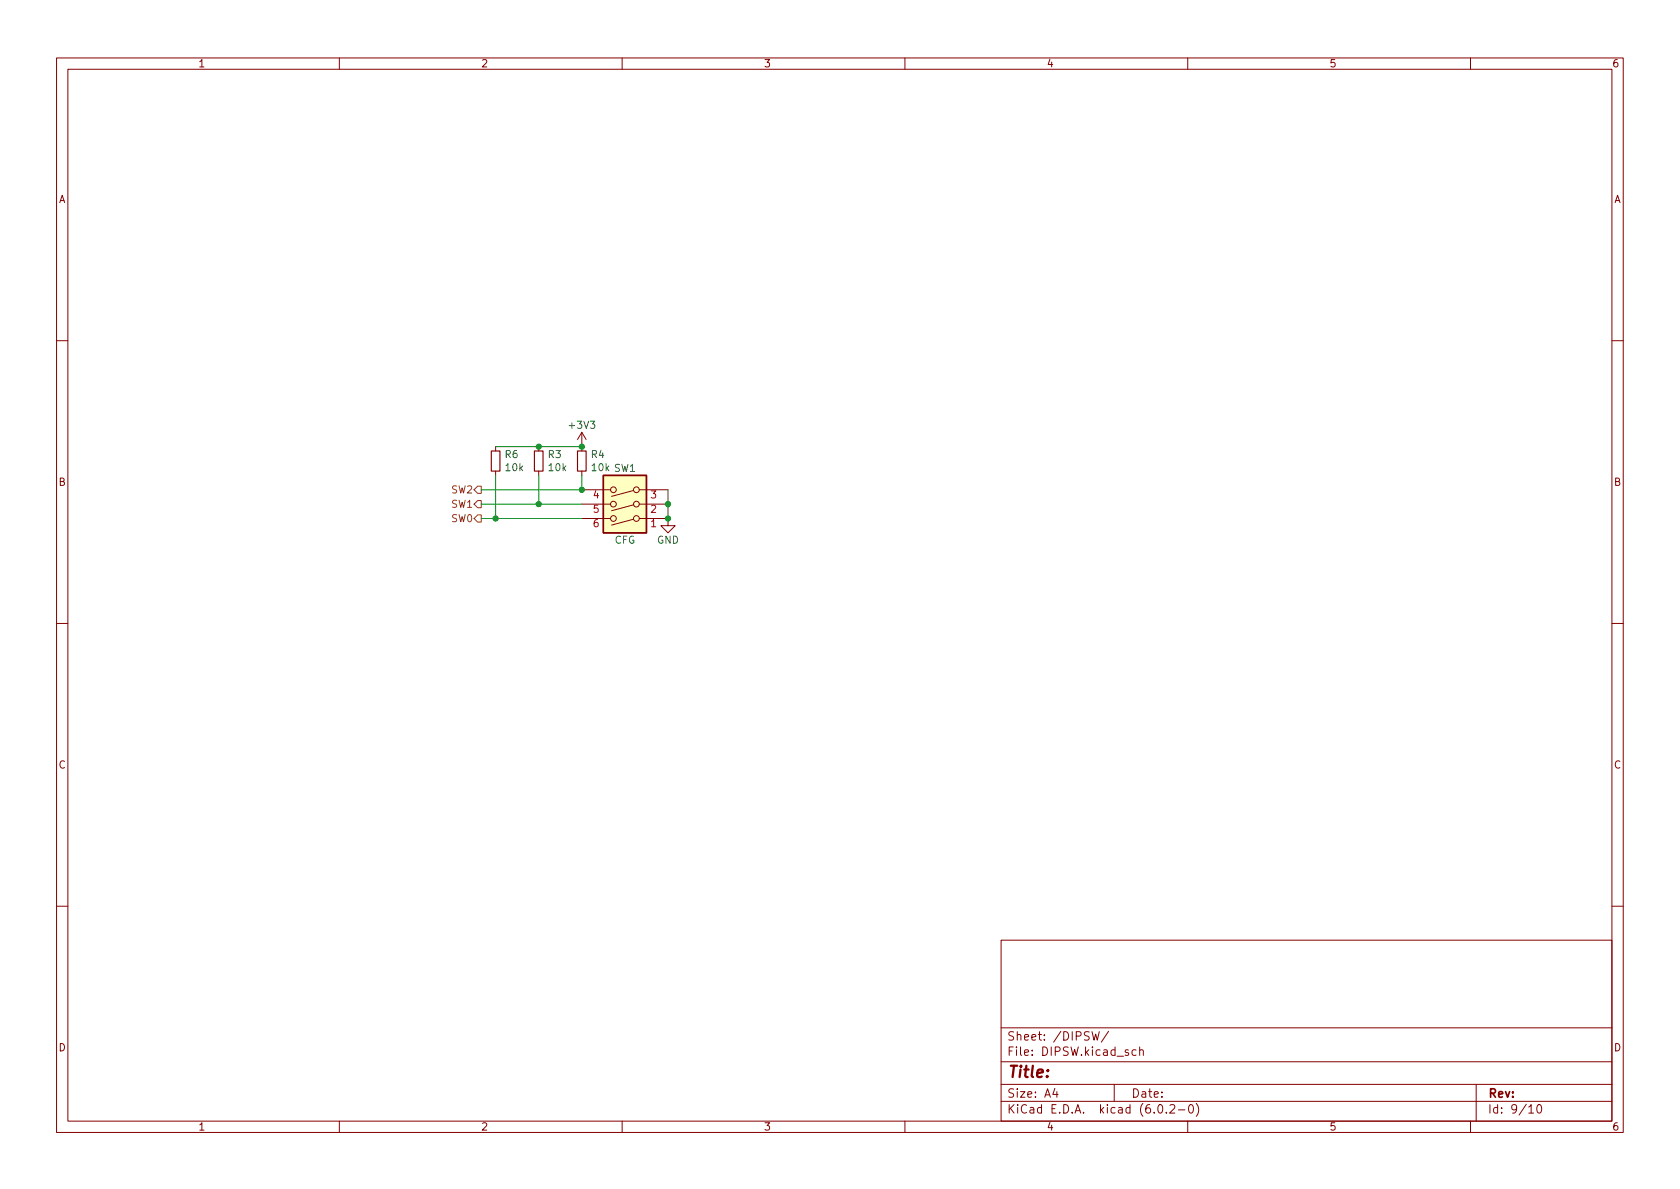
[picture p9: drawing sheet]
<svg xmlns="http://www.w3.org/2000/svg" width="297mm" height="210mm" viewBox="0 0 297 210" stroke-linecap="round" stroke-linejoin="round" font-family="sans-serif">
<g fill="none" stroke="#840000" stroke-width=".18">
<path d="M10 10.2h277v190.1h-277zM12 12.2h273v186.1h-273zM60 10.2v2M110 10.2v2M160 10.2v2M210 10.2v2M260 10.2v2M10 60.2h2M87.6 79v.8M95.2 79v.8M102.9 76.4v3.4M102.9 76.4l-.8 1.3"/>
<path d="M102.9 76.4l.7 1.3M285 60.2h2M87.6 83.3v.8M95.2 83.3v.8M102.9 91.7h5M102.9 89.1h5M102.9 86.6h5M102.9 83.3v.8M112 86.7l-3.9 1.1M112 89.3l-3.9 1M112 91.8l-3.9 1.1M113 91.7h5.1v1.3h1.3l-1.3 1.2-1.3-1.2h1.3"/>
<path d="M113 89.1h5.1M113 86.6h5.1M10 110.2h2M285 110.2h2M10 160.2h2M177 166.3h108v32h-108zM285 160.2h2M60 198.3v2M110 198.3v2M160 198.3v2M177 194.8h108M177 191.8h108"/>
<path d="M177 187.8h108M177 181.8h108M186.5 192.5l-.4 1h1M186.9 193v1M193.1 182.4l.3 1.5 .3-1 .3 1 .4-1.5M196 182.4l-1.3 1.9M197 191.8v3M200.9 185.7l-.5-.1-.3 .3v.4l.2 .3h.6M201.5 185.8l.2-.2 .4 .1v.9M201.5 185.1v1.5M204.9 195.4l.2-.1a.81 .81 0 0 1 .6 .7 .81 .81 0 0 1-.3 .8h-.2a.81 .81 0 0 1-.6-.6 .81 .81 0 0 1 .3-.8zM206.2 196.7v.1"/>
<path d="M206.9 195.5l.5-.2 .2 .2 .1 .3-.9 1h.9M208.4 196.3h1.1M210 198.3v2M210.4 195.4l.1-.1a.81 .81 0 0 1 .6 .7 .81 .81 0 0 1-.3 .8h-.2a.81 .81 0 0 1-.5-.6 .81 .81 0 0 1 .3-.8zM211.5 195.1a1.72 1.72 0 0 1 0 2.3M260 198.3v2M261 191.8v6.5M270.3 195.8l.4-.5v1.5M270.3 196.8h.9M271.9 195.4l.2-.1a.81 .81 0 0 1 .6 .7 .81 .81 0 0 1-.3 .8h-.2a.81 .81 0 0 1-.6-.6 .81 .81 0 0 1 .3-.8z"/>
<circle cx="108.5" cy="89.1" r=".51"/>
<circle cx="108.5" cy="91.7" r=".51"/>
<circle cx="108.5" cy="86.6" r=".51"/>
<circle cx="112.5" cy="86.6" r=".51"/>
<circle cx="112.5" cy="89.1" r=".51"/>
<circle cx="112.5" cy="91.7" r=".51"/>
</g>
<path d="M106.7 84.1h7.6v10.1h-7.6z" fill="#ffffc2" stroke="#ffffc2" stroke-width=".18"/>
<path d="M106.7 84.1h7.6v10.1h-7.6z" fill="none" stroke="#840000" stroke-width=".25"/>
<path d="M86.9 79.8h1.5v3.5h-1.5zM94.5 79.8h1.5v3.5h-1.5zM102.1 79.8h1.5v3.5h-1.5z" fill="none" stroke="#840000" stroke-width=".2"/>
<path d="M84.5 88.5h.6v1.3h-.6l-.7-.7zM84.5 91.1h.6v1.2h-.6l-.7-.6zM84.5 86h.6v1.2h-.6l-.7-.6z" fill="none" stroke="#725600" stroke-width=".18"/>
<path d="M87.6 79h15.3M85.1 89.1h17.8M85.1 91.7h17.8M87.6 84.1v7.6M95.2 84.1v5M102.9 84.1v2.5h-17.8M118.1 86.6v5.1" fill="none" stroke="#009600" stroke-width=".18"/>
<g fill="#009600" stroke="#009600" stroke-width=".18">
<circle cx="118.1" cy="91.7" r=".46"/>
<circle cx="118.1" cy="89.1" r=".46"/>
<circle cx="95.2" cy="89.1" r=".46"/>
<circle cx="87.6" cy="91.7" r=".46"/>
<circle cx="95.2" cy="79" r=".46"/>
<circle cx="102.9" cy="79" r=".46"/>
<circle cx="102.9" cy="86.6" r=".46"/>
</g>
<text font-size="2.8" fill="#840000" x="178" y="190.6">Title:</text>
<g font-size="2.1" fill="#840000">
<text x="178" y="184">Sheet: /DIPSW/</text>
<text x="178" y="186.7">File: DIPSW.kicad_sch</text>
<text x="178" y="196.9">KiCad E.D.A. kicad (6.0.2-0)</text>
<text x="178" y="194.1">Size: A4</text>
<text x="200" y="194.1">Date:</text>
<text x="263" y="194.1">Rev:</text>
<text x="263" y="196.9">Id: 9/10</text>
</g>
<g font-size="1.8" fill="#840000">
<text x="35" y="11.9">1</text>
<text x="85" y="11.9">2</text>
<text x="135" y="11.9">3</text>
<text x="185" y="11.9">4</text>
<text x="235" y="11.9">5</text>
<text x="285" y="11.9">6</text>
<text x="10.3" y="35.9">A</text>
<text x="285.3" y="35.9">A</text>
<text x="10.3" y="85.9">B</text>
<text x="285.3" y="85.9">B</text>
<text x="10.3" y="135.9">C</text>
<text x="285.3" y="135.9">C</text>
<text x="10.3" y="185.9">D</text>
<text x="285.3" y="185.9">D</text>
<text x="35" y="199.9">1</text>
<text x="85" y="199.9">2</text>
<text x="135" y="199.9">3</text>
<text x="185" y="199.9">4</text>
<text x="235" y="199.9">5</text>
<text x="285" y="199.9">6</text>
</g>
<g font-size="1.8" fill="#006464">
<text x="100.8" y="75.8">+3V3</text>
<text x="89.3" y="81">R6</text>
<text x="89.5" y="83.3">10k</text>
<text x="96.9" y="81">R3</text>
<text x="97.1" y="83.3">10k</text>
<text x="104.6" y="81">R4</text>
<text x="104.7" y="83.3">10k SW1</text>
<text x="108.6" y="96.1">CFG</text>
<text x="116.1" y="96.1">GND</text>
</g>
<g font-size="1.8" fill="#725600">
<text x="79.9" y="89.8">SW1</text>
<text x="79.9" y="87.2">SW2</text>
<text x="79.9" y="92.3">SW0</text>
</g>
<g font-size="1.8" fill="#a90000">
<text x="104.9" y="88.1">4</text>
<text x="115.1" y="88.1">3</text>
<text x="104.9" y="90.7">5</text>
<text x="104.9" y="93.2">6</text>
<text x="115.1" y="93.2">1</text>
<text x="115.1" y="90.7">2</text>
</g>
</svg>
